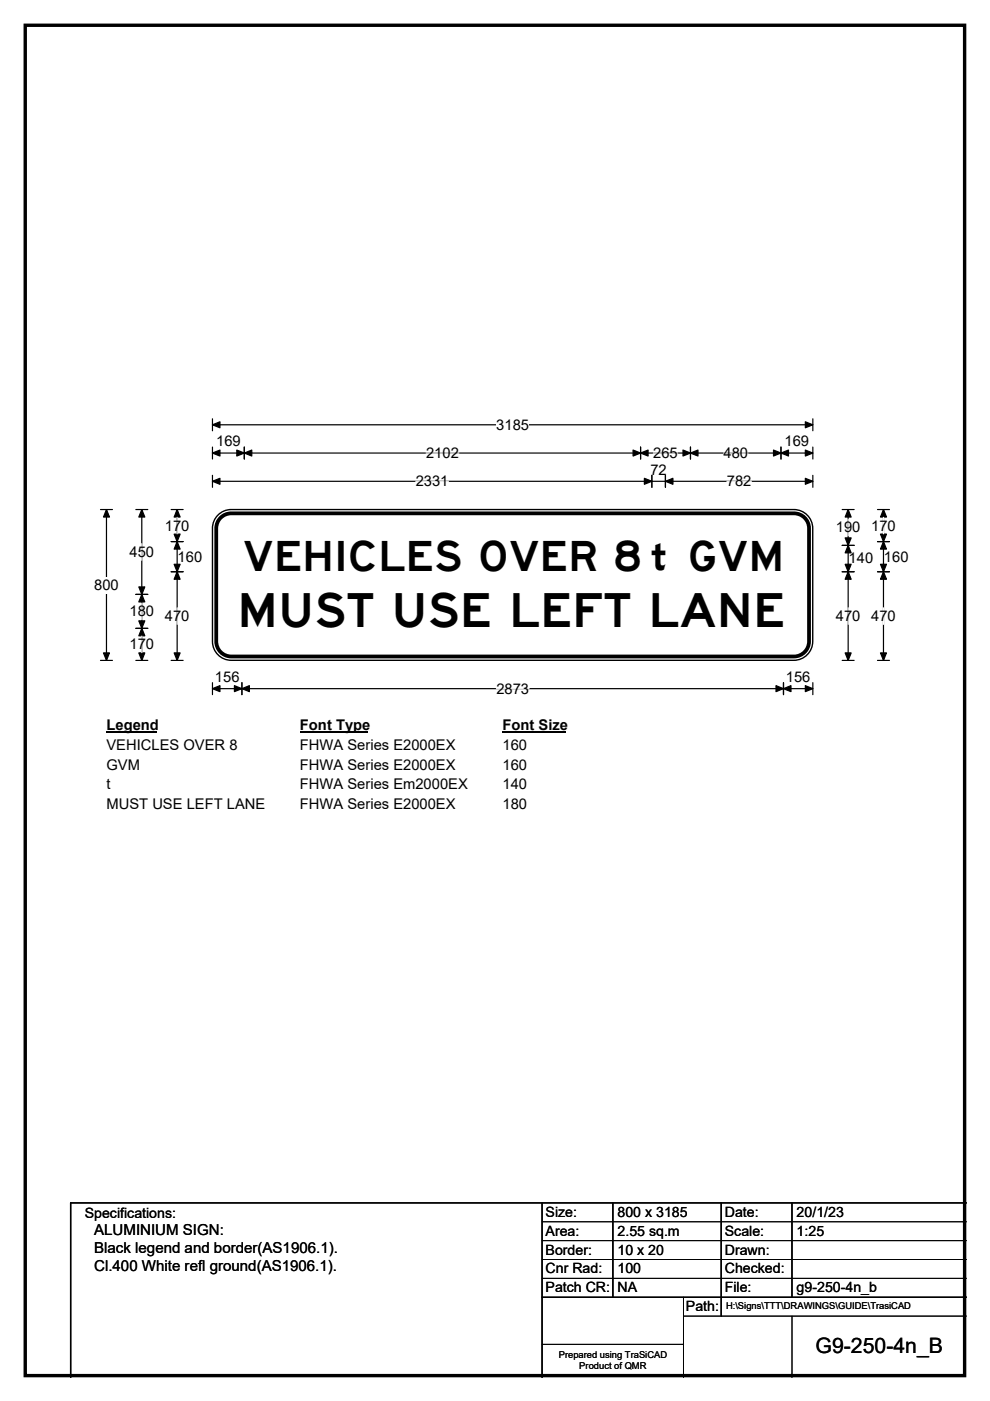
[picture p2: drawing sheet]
<svg xmlns="http://www.w3.org/2000/svg" width="210mm" height="297mm" viewBox="0 0 210 297" stroke-linecap="round" stroke-linejoin="round" font-family="sans-serif">
<path d="M5.4 5.4h199.2v286.3h-199.2z" fill="none" stroke="#000" stroke-width=".72"/>
<path d="M45.1 90.1h127.3M45.1 88.8v2.5M172.4 88.8v2.5" fill="none" stroke="#000" stroke-width=".25"/>
<path d="M45.1 90.1l1.6-.7v1.3zM170.8 89.4l1.6 .7-1.6 .6z" fill="#000" stroke="#000" stroke-width=".25"/>
<path d="M105.3 88.3h6.9v3.5h-6.9z" fill="#fff"/>
<g fill="none" stroke="#000" stroke-width=".25">
<path d="M45.1 96.1h127.3M45.1 94.8v2.5M51.8 94.8v2.5M135.9 94.8v2.5M146.5 94.8v2.5M165.7 94.8v2.5M172.4 94.8v2.5M21.3 108h2.6M22.6 108v32M45.1 100.8v2.5M45.1 102h127.3M138.3 100.8v2.5"/>
<path d="M141.1 100.8v2.5M172.4 100.8v2.5M21.3 140h2.6M45.1 144.7v2.6M45.1 146h127.3M51.3 144.7v2.6M166.2 144.7v2.6M172.4 144.7v2.6"/>
</g>
<g fill="#000" stroke="#000" stroke-width=".25">
<path d="M45.1 96.1l1.6-.7v1.3zM51.8 96.1l1.6-.7v1.3zM50.2 95.4l1.6 .7-1.6 .6zM134.3 95.4l1.6 .7-1.6 .6zM135.9 96.1l1.6-.7v1.3zM144.9 95.4l1.6 .7-1.6 .6zM146.5 96.1l1.5-.7v1.3zM164.1 95.4l1.6 .7-1.6 .6zM165.7 96.1l1.5-.7v1.3zM170.8 95.4l1.6 .7-1.6 .6zM22.6 108l.6 1.6h-1.3zM45.1 102l1.6-.6v1.3z"/>
<path d="M136.7 101.4l1.6 .6-1.6 .7zM141.1 102l1.6-.6v1.3zM170.8 101.4l1.6 .6-1.6 .7zM21.9 138.4h1.3l-.6 1.6zM45.1 146l1.6-.6v1.2zM51.3 146l1.6-.6v1.2zM49.7 145.4l1.6 .6-1.6 .6zM164.6 145.4l1.6 .6-1.6 .6zM166.2 146l1.6-.6v1.2zM170.8 145.4l1.6 .6-1.6 .6z"/>
</g>
<path d="M90.4 96.1h6.9M138.6 96.1h5.2M153.5 96.1h5.2M88.2 102h6.9M154.2 102h5.2M105.3 146h6.9" fill="none" stroke="#fff" stroke-width=".25"/>
<path d="M20 122.3h5.2v3.5h-5.2z" fill="#fff"/>
<g fill="none" stroke="#000" stroke-width=".25">
<path d="M28.8 108h2.5M30.1 108v32M36.3 108h2.5M36.3 114.8h2.5M37.6 108v32M178.6 108h2.6M178.6 115.6h2.6M179.9 108v32M186.1 108h2.6M186.1 114.8h2.6M187.4 108v32M28.8 126h2.5"/>
<path d="M28.8 133.2h2.5M36.3 121.2h2.5M178.6 121.2h2.6M186.1 121.2h2.6M28.8 140h2.5M36.3 140h2.5M178.6 140h2.6M186.1 140h2.6"/>
</g>
<g fill="#000" stroke="#000" stroke-width=".25">
<path d="M30.1 108l.6 1.6h-1.3zM37.6 114.8l.6 1.6h-1.3zM37.6 108l.6 1.6h-1.3zM36.9 113.2h1.3l-.6 1.6zM179.9 115.6l.6 1.6h-1.2zM179.9 108l.6 1.6h-1.2zM179.3 114h1.2l-.6 1.6zM187.4 114.8l.6 1.6h-1.2zM187.4 108l.6 1.6h-1.2zM186.8 113.2h1.2l-.6 1.6zM30.1 126l.6 1.6h-1.3zM29.4 131.6h1.3l-.6 1.6z"/>
<path d="M29.4 124.4h1.3l-.6 1.6zM30.1 133.2l.6 1.6h-1.3zM36.9 119.6h1.3l-.6 1.6zM37.6 121.2l.6 1.6h-1.3zM179.3 119.6h1.2l-.6 1.6zM179.9 121.2l.6 1.6h-1.2zM186.8 119.6h1.2l-.6 1.6zM187.4 121.2l.6 1.6h-1.2zM29.4 138.4h1.3l-.6 1.6zM36.9 138.4h1.3l-.6 1.6zM179.3 138.4h1.2l-.6 1.6zM186.8 138.4h1.2l-.6 1.6z"/>
</g>
<path d="M30.1 115.3v3.5M37.6 109.7v3.5M179.9 110.1v3.5M187.4 109.7v3.5M30.1 127.9v3.5M30.1 134.9v3.5M37.6 128.9v3.5M179.9 128.9v3.5M187.4 128.9v3.5" fill="none" stroke="#fff" stroke-width=".25"/>
<path d="M22.6 152h10.7v3.5h-10.7z" fill="#fff"/>
<path d="M22.6 155.3h10.7" fill="none" stroke="#000" stroke-width=".32"/>
<path d="M63.6 152h14.4v3.5h-14.4z" fill="#fff"/>
<path d="M63.6 155.3h14.4" fill="none" stroke="#000" stroke-width=".32"/>
<path d="M106.6 152h13.5v3.5h-13.5z" fill="#fff"/>
<path d="M106.6 155.3h13.5" fill="none" stroke="#000" stroke-width=".32"/>
<g fill="#fff">
<path d="M22.6 156.2h27.6v3.5h-27.6z"/>
<path d="M63.6 156.2h32.9v3.5h-32.9z"/>
<path d="M106.6 156.2h5.2v3.5h-5.2z"/>
<path d="M22.6 160.4h7.1v3.5h-7.1z"/>
<path d="M63.6 160.4h32.9v3.5h-32.9z"/>
<path d="M106.6 160.4h5.2v3.5h-5.2z"/>
<path d="M22.6 164.6h.9v3.5h-.9z"/>
<path d="M63.6 164.6h35.5v3.5h-35.5z"/>
<path d="M106.6 164.6h5.2v3.5h-5.2z"/>
<path d="M22.6 168.8h33.5v3.5h-33.5z"/>
<path d="M63.6 168.8h32.9v3.5h-32.9z"/>
<path d="M106.6 168.8h5.2v3.5h-5.2z"/>
</g>
<path d="M46.2 109.2a4 4 0 0 1 2.8-1.2h119.4a4 4 0 0 1 4 4v24a4 4 0 0 1-4 4h-119.4a4 4 0 0 1-3.9-4v-24a4 4 0 0 1 1.1-2.8z" fill-rule="evenodd" fill="#fff" stroke="#fff" stroke-width=".21"/>
<path d="M46.8 109.8a3.2 3.2 0 0 1 2.3-1h119.3a3.2 3.2 0 0 1 3.2 3.2v24a3.2 3.2 0 0 1-3.2 3.2h-119.3a3.2 3.2 0 0 1-3.2-3.2v-24a3.2 3.2 0 0 1 .9-2.2z" fill="none" stroke="#000" stroke-width=".8"/>
<path d="M46.2 109.2a4 4 0 0 1 2.8-1.2h119.4a4 4 0 0 1 4 4v24a4 4 0 0 1-4 4h-119.4a4 4 0 0 1-3.9-4v-24a4 4 0 0 1 1.1-2.8zM115 255v37M130 255v20M153 255v24M168 255v20M205 255h-190v37M115 275h90" fill="none" stroke="#000" stroke-width=".3"/>
<path d="M115 259h90M115 263h90M115 267h90M115 271h90M145 279h60M145 275v17M168 279v13M115 285h30" fill="none" stroke="#000" stroke-width=".21"/>
<text font-size="10" x="50.4" y="133">MUST USE LEFT LANE</text>
<g font-size="8.9">
<text x="51.6" y="121.1">VEHICLES OVER 8</text>
<text x="145.8" y="121.1">GVM</text>
</g>
<text font-size="7.7" x="137.8" y="120.9">t</text>
<text font-size="4.5" x="173" y="286.9">G9-250-4n_B</text>
<g font-size="3.2">
<text x="20" y="261.9">ALUMINIUM SIGN:</text>
<text x="20" y="265.7">Black legend and border(AS1906.1).</text>
<text x="20" y="269.6">Cl.400 White refl ground(AS1906.1).</text>
</g>
<g font-size="3.1">
<text x="45.8" y="94.7">169</text>
<text x="105.3" y="91.1">3185</text>
<text x="166.4" y="94.7">169</text>
<text x="90.4" y="97.1">2102</text>
<text x="138" y="100.6">72</text>
<text x="138.6" y="97.1">265</text>
<text x="153.5" y="97.1">480</text>
<text x="88.2" y="103.1">2331</text>
<text x="154.2" y="103.1">782</text>
<text x="35" y="112.5">170</text>
<text x="177.3" y="112.9">190</text>
<text x="184.8" y="112.5">170</text>
<text x="27.5" y="118.1">450</text>
<text x="37.7" y="119.1">160</text>
<text x="180" y="119.5">140</text>
<text x="187.5" y="119.1">160</text>
<text x="20" y="125.1">800</text>
<text x="27.5" y="130.7">180</text>
<text x="35" y="131.7">470</text>
<text x="177.3" y="131.7">470</text>
<text x="184.8" y="131.7">470</text>
<text x="27.5" y="137.7">170</text>
<text x="45.6" y="144.6">156</text>
<text x="105.3" y="147.1">2873</text>
<text x="166.7" y="144.6">156</text>
<text x="22.6" y="154.8">Legend</text>
<text x="63.6" y="154.8">Font Type</text>
<text x="106.6" y="154.8">Font Size</text>
<text x="22.6" y="159">VEHICLES OVER 8</text>
<text x="63.6" y="159">FHWA Series E2000EX</text>
<text x="106.6" y="159">160</text>
<text x="22.6" y="163.2">GVM</text>
<text x="22.6" y="167.4">t</text>
<text x="63.6" y="163.2">FHWA Series E2000EX</text>
<text x="63.6" y="167.4">FHWA Series Em2000EX</text>
<text x="106.6" y="163.2">160</text>
<text x="106.6" y="167.4">140</text>
<text x="22.6" y="171.6">MUST USE LEFT LANE</text>
<text x="63.6" y="171.6">FHWA Series E2000EX</text>
<text x="106.6" y="171.6">180</text>
</g>
<g font-size="3">
<text x="115.7" y="258">Size:</text>
<text x="131" y="258">800 x 3185</text>
<text x="153.7" y="258">Date:</text>
<text x="169" y="258">20/1/23</text>
<text x="18" y="258.2">Specifications:</text>
<text x="115.7" y="262">Area:</text>
<text x="131" y="262">2.55 sq.m</text>
<text x="153.7" y="262">Scale:</text>
<text x="169" y="262">1:25</text>
<text x="115.7" y="266">Border:</text>
<text x="115.7" y="270">Cnr Rad:</text>
<text x="131" y="266">10 x 20</text>
<text x="131" y="270">100</text>
<text x="153.7" y="266">Drawn:</text>
<text x="153.7" y="270">Checked:</text>
<text x="115.7" y="274">Patch CR:</text>
<text x="131" y="274">NA</text>
<text x="153.7" y="274">File:</text>
<text x="169" y="274">g9-250-4n_b</text>
<text x="145.5" y="278">Path:</text>
</g>
<g font-size="2">
<text x="154" y="277.6">H:\Signs\TTT\DRAWINGS\GUIDE\TrasiCAD</text>
<text x="118.5" y="287.8">Prepared using TraSiCAD</text>
<text x="122.9" y="290.2">Product of QMR</text>
</g>
</svg>
